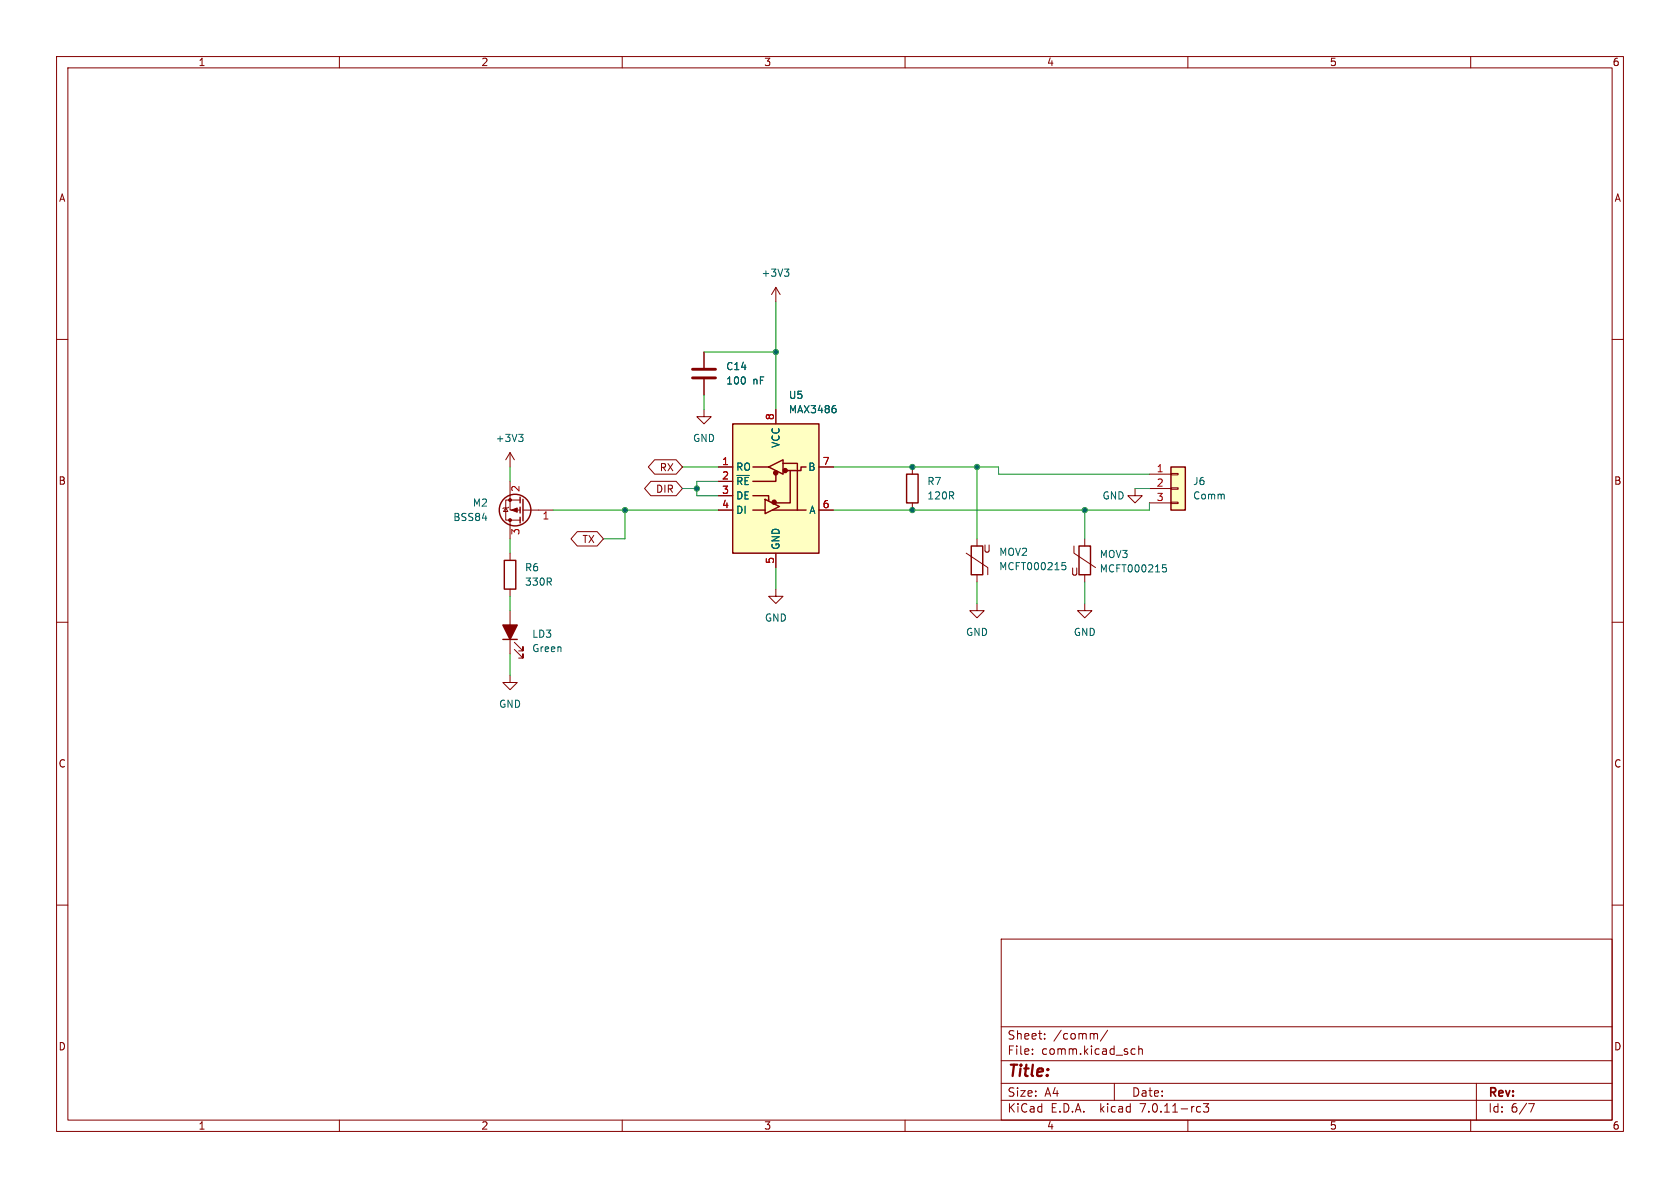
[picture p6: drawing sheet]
<svg xmlns="http://www.w3.org/2000/svg" width="297mm" height="210mm" viewBox="0 0 297 210" stroke-linecap="round" stroke-linejoin="round" font-family="sans-serif">
<g fill="none" stroke="#840000" stroke-width=".18">
<path d="M10 10h277v190h-277zM12 12h273v186h-273zM60 10v2M110 10v2M160 10v2M210 10v2M260 10v2M10 60h2M137.2 50.8l-.8 1.3M137.2 50.8v2.5M137.2 50.8l.7 1.3M285 60h2"/>
<path d="M124.5 72.4v1.3h1.2l-1.2 1.2-1.3-1.2h1.3M124.5 62.2v2.8M124.5 67.1v2.8M137.2 72.4v2.5M89.4 89.8l.4 .6h-.8zM89.9 89.7l-.1 .1h-.8l-.1 .1M90.2 85.1v5.1h1.7M90.2 80v2.6M90.2 91.9v3.4M90.2 97.8v1.3M90.2 80l-.8 1.3M90.2 80l.7 1.3"/>
<path d="M91.9 88.4h-2.5v3.5h2.5M92.5 90.2h5.3M102.1 94h3.5l1.1 1.3-1.1 1.2h-3.5l-1.2-1.2zM115.1 85.1h4.4l1.1 1.3-1.1 1.2h-4.4l-1.2-1.2zM115.7 81.3h3.8l1.1 1.3-1.1 1.2h-3.8l-1.1-1.2zM127 90.2h2.5M127 82.6h2.5M127 85.1h2.5M127 87.6h2.5M137.2 97.8v2.5M138.4 81.9h.1M144.8 90.2h2.5"/>
<path d="M144.8 82.6h2.5M161.3 82.6v1.2M161.3 88.9v1.3M170.8 97.8l3.8 2.5v1.3M172.7 95.3v1.2M189.9 96.5v1.3l3.8 2.5M191.8 95.3v1.2M200.7 86.4v1.2h1.2l-1.2 1.3-1.3-1.3h1.3M203.2 83.8h3.8M203.2 86.4h3.8M203.2 88.9h3.8M207 88.8h1.3v.2h-1.3z"/>
<path d="M207 86.2h1.3v.3h-1.3zM207 83.7h1.3v.2h-1.3zM10 110h2M90.2 119.4v1.3h1.2l-1.2 1.2-1.3-1.2h1.3M90.2 104.1v1.3M90.2 108v7.6M90.9 114.8l1.6 1.5v-.7v.7h-.8M90.9 113.5l1.6 1.6v-.8v.8h-.8M137.2 104.1v1.3h1.2l-1.2 1.3-1.3-1.3h1.3M172.7 106.7v1.3h1.3l-1.3 1.2-1.3-1.2h1.3M172.7 101.6v1.3M191.8 106.7v1.3h1.2l-1.2 1.2-1.3-1.2h1.3"/>
<path d="M191.8 101.6v1.3M285 110h2M10 160h2M285 160h2M177 166h108v32h-108zM60 198v2M110 198v2M160 198v2M177 194.5h108M177 191.5h108M177 187.5h108M177 181.5h108"/>
<path d="M182.5 186.3v.1M182.5 185.5v.1M184.7 183.6v.1M184.7 182.8v.1M193.8 182.7l.2 .2v.8M195.8 182.1l-1.3 2M197 191.5v3M200.1 186.3h.6M200.1 185.5h.6M201.3 185.5l.2-.1 .4 .1 .1 .9M201.3 184.9v1.5M210 198v2"/>
<path d="M211.8 195.6l.4 .1M212.2 196.5l-.4 .1M212.7 195.1h1l-.5 .6 .4 .1v.7l-.2 .1h-.4l-.3-.1M260 198v2M261 191.5v6.5M270.2 195.1h1l-.6 1.5"/>
</g>
<g fill="none" stroke="#840000" stroke-width=".25">
<path d="M129.5 74.9h15.3v22.9h-15.3zM89.2 99.1h2v5h-2zM91.9 87.9v1M91.9 89.7v1M91.9 91.4v1.1M92.5 88.3v3.8M133.1 87.6h2.8v.7M133.1 90.2h2.2M133.1 82.6h2.8M135.3 88.3l2.5 1.2-2.5 1.3zM135.9 82.6l2.5-1.3v2.5zM135.9 88.3v.2"/>
<path d="M136.5 90.2h6M137.2 83.8v1.3h-4.1M138.4 81.9h2.6v8.3M139.7 83.2v5.7h-2.5M142.5 82.6h-.9v.6h-2.5M160.3 83.8h2v5.1h-2zM171.7 96.5h2v5.1h-2zM190.8 96.5h2v5.1h-2zM207 82.6h2.5v7.6h-2.5zM88.9 113h2.5"/>
<circle cx="91.1" cy="90.2" r="2.79"/>
</g>
<g fill="#840000" stroke="#840000" stroke-width=".18">
<path d="M90.4 90.2l1-.4v.8z"/>
<circle cx="90.2" cy="88.4" r=".25"/>
<circle cx="90.2" cy="91.9" r=".25"/>
</g>
<g fill="#840000" stroke="#840000" stroke-width=".25">
<path d="M88.9 110.5h2.5l-1.2 2.5z"/>
<circle cx="136.9" cy="88.8" r=".36"/>
<circle cx="137.1" cy="83.6" r=".36"/>
<circle cx="138.8" cy="83.2" r=".36"/>
</g>
<path d="M138.7 47.6h.8l-.5 .5M139.2 48.1l.3 .2v.3l-.3 .2M91.7 76.8h.8l-.5 .5M92.2 77.3l.3 .2v.3l-.3 .2M147.4 71.7h.3M147.6 72.2l.2 .2v.3l-.2 .3M187.8 99.4h.6M187.9 99.9h.3l.2 .3-.1 .5h-.4M205.5 99.8h.7M205.7 100.3h.3l.2 .3v.4l-.5 .1" fill="none" stroke="#006464" stroke-width=".18"/>
<path d="M122.4 66.8h4.1M122.4 65.3h4.1" fill="none" stroke="#840000" stroke-width=".51"/>
<g fill="#ffffc2" stroke="#ffffc2" stroke-width=".18">
<path d="M129.5 74.9h15.3v22.9h-15.3z"/>
<path d="M207 82.6h2.5v7.6h-2.5z"/>
</g>
<g fill="none" stroke="#009600" stroke-width=".18">
<path d="M137.2 53.3v19.1M124.5 69.9v2.5M124.5 62.2h12.7M90.2 82.6v2.5M90.2 95.3v2.5M97.8 90.2h29.2M110.5 90.2v5.1h-3.8M120.6 82.6h6.4M120.6 86.4h2.6M127 85.1h-3.8v2.5h3.8M147.3 82.6h29.2v1.2h26.7M172.7 82.6v12.7"/>
<path d="M191.8 90.2v5.1M200.7 86.4h2.5M203.2 88.9v1.3h-55.9M90.2 105.4v2.6M90.2 115.6v3.8M137.2 100.3v3.8M172.7 102.9v3.8M191.8 102.9v3.8"/>
</g>
<g fill="#009600" stroke="#009600" stroke-width=".18">
<circle cx="123.2" cy="86.4" r=".46"/>
<circle cx="110.5" cy="90.2" r=".46"/>
<circle cx="137.2" cy="62.2" r=".46"/>
<circle cx="172.7" cy="82.6" r=".46"/>
<circle cx="191.8" cy="90.2" r=".46"/>
<circle cx="161.3" cy="90.2" r=".46"/>
<circle cx="161.3" cy="82.6" r=".46"/>
</g>
<text font-size="2.8" fill="#840000" x="178" y="190.9">Title:</text>
<g font-size="2.1" fill="#840000">
<text x="178" y="184">Sheet:</text>
<text x="186.2" y="184">/comm/</text>
<text x="178" y="186.7">File:</text>
<text x="184.1" y="186.7">comm.kicad_sch</text>
<text x="178" y="196.9">KiCad</text>
<text x="178" y="194.1">Size:</text>
<text x="184.7" y="194.1">A4</text>
<text x="185.7" y="196.9">E.D.A.</text>
<text x="194.6" y="196.9">kicad</text>
<text x="200" y="194.1">Date:</text>
<text x="201.8" y="196.9">7.0.11-rc3</text>
<text x="263" y="194.3">Rev:</text>
<text x="263" y="196.9">Id:</text>
<text x="267.1" y="196.9">6/7</text>
</g>
<g font-size="1.8" fill="#840000">
<text x="35" y="11.9">1</text>
<text x="85" y="11.9">2</text>
<text x="135" y="11.9">3</text>
<text x="185" y="11.9">4</text>
<text x="235" y="11.9">5</text>
<text x="285" y="11.9">6</text>
<text x="10.3" y="35.9">A</text>
<text x="285.3" y="35.9">A</text>
<text x="116.5" y="83.5">RX</text>
<text x="10.3" y="85.9">B</text>
<text x="115.9" y="87.3">DIR</text>
<text x="285.3" y="85.9">B</text>
<text x="102.9" y="96.2">TX</text>
<text x="173.7" y="97.9">U</text>
<text x="189.2" y="102">U</text>
<text x="10.3" y="135.9">C</text>
<text x="285.3" y="135.9">C</text>
<text x="10.3" y="185.9">D</text>
<text x="285.3" y="185.9">D</text>
<text x="35" y="199.9">1</text>
<text x="85" y="199.9">2</text>
<text x="135" y="199.9">3</text>
<text x="185" y="199.9">4</text>
<text x="235" y="199.9">5</text>
<text x="285" y="199.9">6</text>
</g>
<g font-size="1.8" fill="#006464">
<text x="134.5" y="49.1">+3V3</text>
<text x="128.3" y="65.6">C14</text>
<text x="128.3" y="68.2">100</text>
<text x="133.1" y="68.2">nF</text>
<text x="139.4" y="70.7">U5</text>
<text x="139.4" y="73.3">MAX3486</text>
<text x="87.5" y="78.3">+3V3</text>
<text x="122.4" y="78.3">GND</text>
<text x="130" y="83.4">RO</text>
<text x="138" y="79.3" transform="rotate(-90 138 79.3)">VCC</text>
<text x="142.8" y="83.4">B</text>
<text x="83.5" y="89.8">M2</text>
<text x="130" y="86">~{RE}</text>
<text x="130" y="88.5">DE</text>
<text x="163.8" y="86">R7</text>
<text x="163.8" y="88.5">120R</text>
<text x="194.8" y="88.5">GND</text>
<text x="210.8" y="86">J6</text>
<text x="210.8" y="88.5">Comm</text>
<text x="80" y="92.3">BSS84</text>
<text x="130" y="91">DI</text>
<text x="143" y="91">A</text>
<text x="92.7" y="101.2">R6</text>
<text x="138" y="97.3" transform="rotate(-90 138 97.3)">GND</text>
<text x="176.5" y="98.5">MOV2</text>
<text x="176.5" y="101">MCFT000215</text>
<text x="194.3" y="98.8">MOV3</text>
<text x="194.3" y="101.4">MCFT000215</text>
<text x="92.7" y="103.7">330R</text>
<text x="94" y="112.9">LD3</text>
<text x="135.1" y="110.1">GND</text>
<text x="170.7" y="112.6">GND</text>
<text x="189.7" y="112.6">GND</text>
<text x="94" y="115.5">Green</text>
<text x="88.1" y="125.3">GND</text>
</g>
<g font-size="1.8" fill="#a90000">
<text x="136.9" y="74.4" transform="rotate(-90 136.9 74.4)">8</text>
<text x="127.6" y="82.3">1</text>
<text x="145.3" y="82.3">7</text>
<text x="204.4" y="83.6">1</text>
<text x="92.2" y="87.1" transform="rotate(-90 92.2 87.1)">2</text>
<text x="127.6" y="84.8">2</text>
<text x="127.6" y="87.4">3</text>
<text x="127.6" y="89.9">4</text>
<text x="145.3" y="89.9">6</text>
<text x="204.4" y="86.1">2</text>
<text x="204.4" y="88.6">3</text>
<text x="92.2" y="94.7" transform="rotate(-90 92.2 94.7)">3</text>
<text x="95.8" y="92.2">1</text>
<text x="136.9" y="99.8" transform="rotate(-90 136.9 99.8)">5</text>
</g>
</svg>
